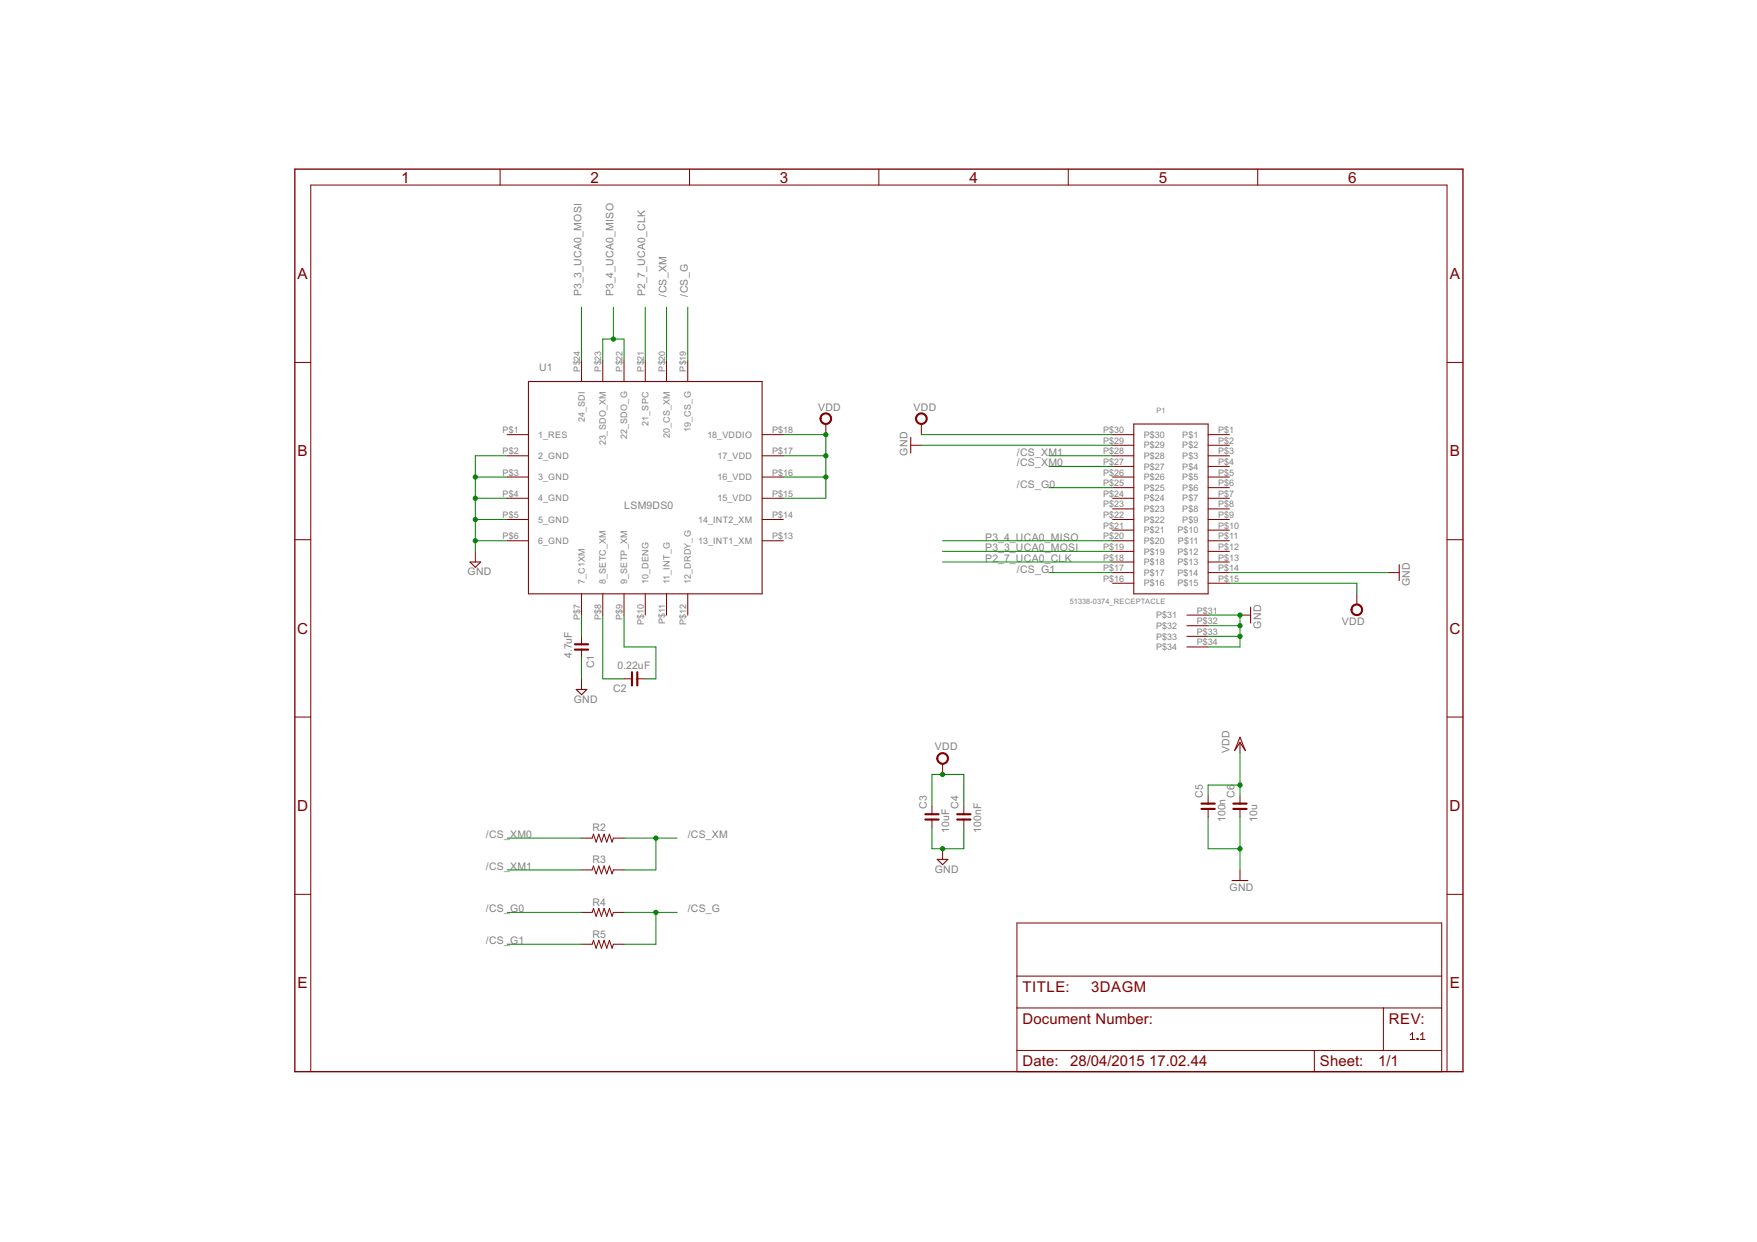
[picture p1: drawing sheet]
<?xml version="1.0" encoding="utf-8"?>
<!DOCTYPE eagle SYSTEM "eagle.dtd">
<eagle version="6.6.0">
<drawing>
<settings>
<setting alwaysvectorfont="no"/>
<setting verticaltext="up"/>
</settings>
<grid distance="0.1" unitdist="inch" unit="inch" style="lines" multiple="1" display="no" altdistance="0.01" altunitdist="inch" altunit="inch"/>
<schematic xreflabel="%F%N/%S.%C%R" xrefpart="/%S.%C%R">
<libraries>
<library name="rc-master-smd">
<symbols>
<symbol name="CNP-">
<wire x1="-2.54" y1="0" x2="-0.635" y2="0" width="0.1524" layer="94"/>
<wire x1="2.54" y1="0" x2="0.635" y2="0" width="0.1524" layer="94"/>
<wire x1="0.635" y1="1.5875" x2="0.635" y2="0" width="0.508" layer="94"/>
<wire x1="0.635" y1="0" x2="0.635" y2="-1.5875" width="0.508" layer="94"/>
<wire x1="-0.635" y1="1.5875" x2="-0.635" y2="0" width="0.508" layer="94"/>
<wire x1="-0.635" y1="0" x2="-0.635" y2="-1.5875" width="0.508" layer="94"/>
<text x="-2.794" y="-1.27" size="0.8636" layer="93">1</text>
<text x="2.286" y="-1.27" size="0.8636" layer="93">2</text>
<text x="1.905" y="1.27" size="1.778" layer="95">&gt;NAME</text>
<text x="-3.81" y="-4.1275" size="1.778" layer="96">&gt;VALUE</text>
<pin name="1" x="-2.54" y="0" visible="off" length="point" direction="pas" swaplevel="1"/>
<pin name="2" x="2.54" y="0" visible="off" length="point" direction="pas" swaplevel="1" rot="R180"/>
</symbol>
<symbol name="R-">
<wire x1="-2.54" y1="0" x2="-2.2225" y2="0.9525" width="0.2032" layer="94"/>
<wire x1="-2.2225" y1="0.9525" x2="-1.5875" y2="-0.9525" width="0.2032" layer="94"/>
<wire x1="-1.5875" y1="-0.9525" x2="-0.9525" y2="0.9525" width="0.2032" layer="94"/>
<wire x1="-0.9525" y1="0.9525" x2="-0.3175" y2="-0.9525" width="0.2032" layer="94"/>
<wire x1="-0.3175" y1="-0.9525" x2="0.3175" y2="0.9525" width="0.2032" layer="94"/>
<wire x1="0.3175" y1="0.9525" x2="0.9525" y2="-0.9525" width="0.2032" layer="94"/>
<wire x1="0.9525" y1="-0.9525" x2="1.5875" y2="0.9525" width="0.2032" layer="94"/>
<wire x1="1.5875" y1="0.9525" x2="2.2225" y2="-0.9525" width="0.2032" layer="94"/>
<wire x1="2.2225" y1="-0.9525" x2="2.54" y2="0" width="0.2032" layer="94"/>
<text x="-2.54" y="1.5875" size="1.778" layer="95">&gt;NAME</text>
<text x="-2.54" y="-3.175" size="1.778" layer="96">&gt;VALUE</text>
<pin name="2" x="5.08" y="0" visible="off" length="short" direction="pas" swaplevel="1" rot="R180"/>
<pin name="1" x="-5.08" y="0" visible="off" length="short" direction="pas" swaplevel="1"/>
</symbol>
</symbols>
<devicesets>
<deviceset name="C_" prefix="C" uservalue="yes">
<gates>
<gate name="G$1" symbol="CNP-" x="2.54" y="0"/>
</gates>
<devices>
<device name="1812" package="C1812">
<connects>
<connect gate="G$1" pin="1" pad="1"/>
<connect gate="G$1" pin="2" pad="2"/>
</connects>
<technologies>
<technology name=""/>
</technologies>
</device>
<device name="1812K" package="C1812K">
<connects>
<connect gate="G$1" pin="1" pad="1"/>
<connect gate="G$1" pin="2" pad="2"/>
</connects>
<technologies>
<technology name=""/>
</technologies>
</device>
<device name="1825" package="C1825">
<connects>
<connect gate="G$1" pin="1" pad="1"/>
<connect gate="G$1" pin="2" pad="2"/>
</connects>
<technologies>
<technology name=""/>
</technologies>
</device>
<device name="1825K" package="C1825K">
<connects>
<connect gate="G$1" pin="1" pad="1"/>
<connect gate="G$1" pin="2" pad="2"/>
</connects>
<technologies>
<technology name=""/>
</technologies>
</device>
<device name="2012" package="C2012">
<connects>
<connect gate="G$1" pin="1" pad="1"/>
<connect gate="G$1" pin="2" pad="2"/>
</connects>
<technologies>
<technology name=""/>
</technologies>
</device>
<device name="2220K" package="C2220K">
<connects>
<connect gate="G$1" pin="1" pad="1"/>
<connect gate="G$1" pin="2" pad="2"/>
</connects>
<technologies>
<technology name=""/>
</technologies>
</device>
<device name="2225K" package="C2225K">
<connects>
<connect gate="G$1" pin="1" pad="1"/>
<connect gate="G$1" pin="2" pad="2"/>
</connects>
<technologies>
<technology name=""/>
</technologies>
</device>
<device name="3216" package="C3216">
<connects>
<connect gate="G$1" pin="1" pad="1"/>
<connect gate="G$1" pin="2" pad="2"/>
</connects>
<technologies>
<technology name=""/>
</technologies>
</device>
<device name="3225" package="C3225">
<connects>
<connect gate="G$1" pin="1" pad="1"/>
<connect gate="G$1" pin="2" pad="2"/>
</connects>
<technologies>
<technology name=""/>
</technologies>
</device>
<device name="4532" package="C4532">
<connects>
<connect gate="G$1" pin="1" pad="1"/>
<connect gate="G$1" pin="2" pad="2"/>
</connects>
<technologies>
<technology name=""/>
</technologies>
</device>
<device name="4564" package="C4564">
<connects>
<connect gate="G$1" pin="1" pad="1"/>
<connect gate="G$1" pin="2" pad="2"/>
</connects>
<technologies>
<technology name=""/>
</technologies>
</device>
<device name="0402" package="C0402">
<connects>
<connect gate="G$1" pin="1" pad="1"/>
<connect gate="G$1" pin="2" pad="2"/>
</connects>
<technologies>
<technology name=""/>
</technologies>
</device>
<device name="0603" package="C0603">
<connects>
<connect gate="G$1" pin="1" pad="1"/>
<connect gate="G$1" pin="2" pad="2"/>
</connects>
<technologies>
<technology name=""/>
</technologies>
</device>
<device name="0805" package="C0805">
<connects>
<connect gate="G$1" pin="1" pad="1"/>
<connect gate="G$1" pin="2" pad="2"/>
</connects>
<technologies>
<technology name=""/>
</technologies>
</device>
<device name="1206" package="C1206">
<connects>
<connect gate="G$1" pin="1" pad="1"/>
<connect gate="G$1" pin="2" pad="2"/>
</connects>
<technologies>
<technology name=""/>
</technologies>
</device>
<device name="1210" package="C1210">
<connects>
<connect gate="G$1" pin="1" pad="1"/>
<connect gate="G$1" pin="2" pad="2"/>
</connects>
<technologies>
<technology name=""/>
</technologies>
</device>
<device name="0201" package="C0201">
<connects>
<connect gate="G$1" pin="1" pad="1"/>
<connect gate="G$1" pin="2" pad="2"/>
</connects>
<technologies>
<technology name=""/>
</technologies>
</device>
<device name="1608" package="C1608">
<connects>
<connect gate="G$1" pin="1" pad="1"/>
<connect gate="G$1" pin="2" pad="2"/>
</connects>
<technologies>
<technology name=""/>
</technologies>
</device>
<device name="1808" package="C1808">
<connects>
<connect gate="G$1" pin="1" pad="1"/>
<connect gate="G$1" pin="2" pad="2"/>
</connects>
<technologies>
<technology name=""/>
</technologies>
</device>
</devices>
</deviceset>
<deviceset name="R_" prefix="R" uservalue="yes">
<gates>
<gate name="G$1" symbol="R-" x="0" y="0"/>
</gates>
<devices>
<device name="0402" package="R0402">
<connects>
<connect gate="G$1" pin="1" pad="1"/>
<connect gate="G$1" pin="2" pad="2"/>
</connects>
<technologies>
<technology name=""/>
</technologies>
</device>
<device name="0603" package="R0603">
<connects>
<connect gate="G$1" pin="1" pad="1"/>
<connect gate="G$1" pin="2" pad="2"/>
</connects>
<technologies>
<technology name=""/>
</technologies>
</device>
<device name="0805" package="R0805">
<connects>
<connect gate="G$1" pin="1" pad="1"/>
<connect gate="G$1" pin="2" pad="2"/>
</connects>
<technologies>
<technology name=""/>
</technologies>
</device>
<device name="1005" package="R1005">
<connects>
<connect gate="G$1" pin="1" pad="1"/>
<connect gate="G$1" pin="2" pad="2"/>
</connects>
<technologies>
<technology name=""/>
</technologies>
</device>
<device name="1206" package="R1206">
<connects>
<connect gate="G$1" pin="1" pad="1"/>
<connect gate="G$1" pin="2" pad="2"/>
</connects>
<technologies>
<technology name=""/>
</technologies>
</device>
<device name="1210" package="R1210">
<connects>
<connect gate="G$1" pin="1" pad="1"/>
<connect gate="G$1" pin="2" pad="2"/>
</connects>
<technologies>
<technology name=""/>
</technologies>
</device>
<device name="2010" package="R2010">
<connects>
<connect gate="G$1" pin="1" pad="1"/>
<connect gate="G$1" pin="2" pad="2"/>
</connects>
<technologies>
<technology name=""/>
</technologies>
</device>
<device name="2012" package="R2012">
<connects>
<connect gate="G$1" pin="1" pad="1"/>
<connect gate="G$1" pin="2" pad="2"/>
</connects>
<technologies>
<technology name=""/>
</technologies>
</device>
<device name="2512" package="R2512">
<connects>
<connect gate="G$1" pin="1" pad="1"/>
<connect gate="G$1" pin="2" pad="2"/>
</connects>
<technologies>
<technology name=""/>
</technologies>
</device>
<device name="3216" package="R3216">
<connects>
<connect gate="G$1" pin="1" pad="1"/>
<connect gate="G$1" pin="2" pad="2"/>
</connects>
<technologies>
<technology name=""/>
</technologies>
</device>
<device name="3225" package="R3225">
<connects>
<connect gate="G$1" pin="1" pad="1"/>
<connect gate="G$1" pin="2" pad="2"/>
</connects>
<technologies>
<technology name=""/>
</technologies>
</device>
<device name="5025" package="R5025">
<connects>
<connect gate="G$1" pin="1" pad="1"/>
<connect gate="G$1" pin="2" pad="2"/>
</connects>
<technologies>
<technology name=""/>
</technologies>
</device>
<device name="6332" package="R6332">
<connects>
<connect gate="G$1" pin="1" pad="1"/>
<connect gate="G$1" pin="2" pad="2"/>
</connects>
<technologies>
<technology name=""/>
</technologies>
</device>
<device name="0201" package="R0201">
<connects>
<connect gate="G$1" pin="1" pad="1"/>
<connect gate="G$1" pin="2" pad="2"/>
</connects>
<technologies>
<technology name=""/>
</technologies>
</device>
</devices>
</deviceset>
</devicesets>
</library>
<library name="lsm9ds0">
<symbols>
<symbol name="LSM9DS0">
<wire x1="-27.94" y1="-25.4" x2="27.94" y2="-25.4" width="0.254" layer="94"/>
<wire x1="27.94" y1="-25.4" x2="27.94" y2="25.4" width="0.254" layer="94"/>
<wire x1="27.94" y1="25.4" x2="-27.94" y2="25.4" width="0.254" layer="94"/>
<wire x1="-27.94" y1="25.4" x2="-27.94" y2="-25.4" width="0.254" layer="94"/>
<text x="-5.08" y="-5.08" size="1.778" layer="95">LSM9DS0</text>
<pin name="1_RES" x="-33.02" y="12.7" length="middle"/>
<pin name="2_GND" x="-33.02" y="7.62" length="middle"/>
<pin name="3_GND" x="-33.02" y="2.54" length="middle"/>
<pin name="4_GND" x="-33.02" y="-2.54" length="middle"/>
<pin name="5_GND" x="-33.02" y="-7.62" length="middle"/>
<pin name="6_GND" x="-33.02" y="-12.7" length="middle"/>
<pin name="7_C1XM" x="-15.24" y="-30.48" length="middle" rot="R90"/>
<pin name="8_SETC_XM" x="-10.16" y="-30.48" length="middle" rot="R90"/>
<pin name="9_SETP_XM" x="-5.08" y="-30.48" length="middle" rot="R90"/>
<pin name="10_DENG" x="0" y="-30.48" length="middle" rot="R90"/>
<pin name="11_INT_G" x="5.08" y="-30.48" length="middle" rot="R90"/>
<pin name="12_DRDY_G" x="10.16" y="-30.48" length="middle" rot="R90"/>
<pin name="13_INT1_XM" x="33.02" y="-12.7" length="middle" rot="R180"/>
<pin name="14_INT2_XM" x="33.02" y="-7.62" length="middle" rot="R180"/>
<pin name="15_VDD" x="33.02" y="-2.54" length="middle" rot="R180"/>
<pin name="16_VDD" x="33.02" y="2.54" length="middle" rot="R180"/>
<pin name="17_VDD" x="33.02" y="7.62" length="middle" rot="R180"/>
<pin name="18_VDDIO" x="33.02" y="12.7" length="middle" rot="R180"/>
<pin name="19_CS_G" x="10.16" y="30.48" length="middle" rot="R270"/>
<pin name="20_CS_XM" x="5.08" y="30.48" length="middle" rot="R270"/>
<pin name="21_SPC" x="0" y="30.48" length="middle" rot="R270"/>
<pin name="22_SDO_G" x="-5.08" y="30.48" length="middle" rot="R270"/>
<pin name="23_SDO_XM" x="-10.16" y="30.48" length="middle" rot="R270"/>
<pin name="24_SDI" x="-15.24" y="30.48" length="middle" rot="R270"/>
</symbol>
</symbols>
<devicesets>
<deviceset name="LSM9DS0">
<gates>
<gate name="G$1" symbol="LSM9DS0" x="2.54" y="-2.54"/>
</gates>
<devices>
<device name="9DOFS0" package="LGA24(4X4X1)">
<connects>
<connect gate="G$1" pin="10_DENG" pad="P$10"/>
<connect gate="G$1" pin="11_INT_G" pad="P$11"/>
<connect gate="G$1" pin="12_DRDY_G" pad="P$12"/>
<connect gate="G$1" pin="13_INT1_XM" pad="P$13"/>
<connect gate="G$1" pin="14_INT2_XM" pad="P$14"/>
<connect gate="G$1" pin="15_VDD" pad="P$15"/>
<connect gate="G$1" pin="16_VDD" pad="P$16"/>
<connect gate="G$1" pin="17_VDD" pad="P$17"/>
<connect gate="G$1" pin="18_VDDIO" pad="P$18"/>
<connect gate="G$1" pin="19_CS_G" pad="P$19"/>
<connect gate="G$1" pin="1_RES" pad="P$1"/>
<connect gate="G$1" pin="20_CS_XM" pad="P$20"/>
<connect gate="G$1" pin="21_SPC" pad="P$21"/>
<connect gate="G$1" pin="22_SDO_G" pad="P$22"/>
<connect gate="G$1" pin="23_SDO_XM" pad="P$23"/>
<connect gate="G$1" pin="24_SDI" pad="P$24"/>
<connect gate="G$1" pin="2_GND" pad="P$2"/>
<connect gate="G$1" pin="3_GND" pad="P$3"/>
<connect gate="G$1" pin="4_GND" pad="P$4"/>
<connect gate="G$1" pin="5_GND" pad="P$5"/>
<connect gate="G$1" pin="6_GND" pad="P$6"/>
<connect gate="G$1" pin="7_C1XM" pad="P$7"/>
<connect gate="G$1" pin="8_SETC_XM" pad="P$8"/>
<connect gate="G$1" pin="9_SETP_XM" pad="P$9"/>
</connects>
<technologies>
<technology name=""/>
</technologies>
</device>
</devices>
</deviceset>
</devicesets>
</library>
<library name="supply2">
<symbols>
<symbol name="GND">
<wire x1="-1.27" y1="0" x2="1.27" y2="0" width="0.254" layer="94"/>
<wire x1="1.27" y1="0" x2="0" y2="-1.27" width="0.254" layer="94"/>
<wire x1="0" y1="-1.27" x2="-1.27" y2="0" width="0.254" layer="94"/>
<text x="-1.905" y="-3.175" size="1.778" layer="96">&gt;VALUE</text>
<pin name="GND" x="0" y="2.54" visible="off" length="short" direction="sup" rot="R270"/>
</symbol>
<symbol name="VDD">
<circle x="0" y="1.27" radius="1.27" width="0.254" layer="94"/>
<text x="-1.905" y="3.175" size="1.778" layer="96">&gt;VALUE</text>
<pin name="VDD" x="0" y="-2.54" visible="off" length="short" direction="sup" rot="R90"/>
</symbol>
</symbols>
<devicesets>
<deviceset name="GND" prefix="SUPPLY">
<gates>
<gate name="GND" symbol="GND" x="0" y="0"/>
</gates>
<devices>
<device name="">
<technologies>
<technology name=""/>
</technologies>
</device>
</devices>
</deviceset>
<deviceset name="VDD" prefix="SUPPLY">
<gates>
<gate name="G$1" symbol="VDD" x="0" y="0"/>
</gates>
<devices>
<device name="">
<technologies>
<technology name=""/>
</technologies>
</device>
</devices>
</deviceset>
</devicesets>
</library>
<library name="supply1">
<symbols>
<symbol name="VDD">
<wire x1="1.27" y1="-1.905" x2="0" y2="0" width="0.254" layer="94"/>
<wire x1="0" y1="0" x2="-1.27" y2="-1.905" width="0.254" layer="94"/>
<wire x1="0" y1="1.27" x2="-1.27" y2="-1.905" width="0.254" layer="94"/>
<wire x1="1.27" y1="-1.905" x2="0" y2="1.27" width="0.254" layer="94"/>
<text x="-2.54" y="-2.54" size="1.778" layer="96" rot="R90">&gt;VALUE</text>
<pin name="VDD" x="0" y="-2.54" visible="off" length="short" direction="sup" rot="R90"/>
</symbol>
<symbol name="GND">
<wire x1="-1.905" y1="0" x2="1.905" y2="0" width="0.254" layer="94"/>
<text x="-2.54" y="-2.54" size="1.778" layer="96">&gt;VALUE</text>
<pin name="GND" x="0" y="2.54" visible="off" length="short" direction="sup" rot="R270"/>
</symbol>
</symbols>
<devicesets>
<deviceset name="VDD" prefix="VDD">
<gates>
<gate name="G$1" symbol="VDD" x="0" y="0"/>
</gates>
<devices>
<device name="">
<technologies>
<technology name=""/>
</technologies>
</device>
</devices>
</deviceset>
<deviceset name="GND" prefix="GND">
<gates>
<gate name="1" symbol="GND" x="0" y="0"/>
</gates>
<devices>
<device name="">
<technologies>
<technology name=""/>
</technologies>
</device>
</devices>
</deviceset>
</devicesets>
</library>
<library name="Molex_SlimStack">
<symbols>
<symbol name="51338-0374_RECEPTACLE">
<wire x1="-5.08" y1="20.32" x2="-5.08" y2="-20.32" width="0.254" layer="94"/>
<wire x1="-5.08" y1="-20.32" x2="12.7" y2="-20.32" width="0.254" layer="94"/>
<wire x1="12.7" y1="-20.32" x2="12.7" y2="20.32" width="0.254" layer="94"/>
<wire x1="12.7" y1="20.32" x2="-5.08" y2="20.32" width="0.254" layer="94"/>
<pin name="P$1" x="-10.16" y="17.78" length="middle"/>
<pin name="P$2" x="-10.16" y="15.24" length="middle"/>
<pin name="P$3" x="-10.16" y="12.7" length="middle"/>
<pin name="P$4" x="-10.16" y="10.16" length="middle"/>
<pin name="P$5" x="-10.16" y="7.62" length="middle"/>
<pin name="P$6" x="-10.16" y="5.08" length="middle"/>
<pin name="P$7" x="-10.16" y="2.54" length="middle"/>
<pin name="P$8" x="-10.16" y="0" length="middle"/>
<pin name="P$9" x="-10.16" y="-2.54" length="middle"/>
<pin name="P$10" x="-10.16" y="-5.08" length="middle"/>
<pin name="P$11" x="-10.16" y="-7.62" length="middle"/>
<pin name="P$12" x="-10.16" y="-10.16" length="middle"/>
<pin name="P$13" x="-10.16" y="-12.7" length="middle"/>
<pin name="P$14" x="-10.16" y="-15.24" length="middle"/>
<pin name="P$15" x="-10.16" y="-17.78" length="middle"/>
<pin name="P$16" x="17.78" y="-17.78" length="middle" rot="R180"/>
<pin name="P$17" x="17.78" y="-15.24" length="middle" rot="R180"/>
<pin name="P$18" x="17.78" y="-12.7" length="middle" rot="R180"/>
<pin name="P$19" x="17.78" y="-10.16" length="middle" rot="R180"/>
<pin name="P$20" x="17.78" y="-7.62" length="middle" rot="R180"/>
<pin name="P$21" x="17.78" y="-5.08" length="middle" rot="R180"/>
<pin name="P$22" x="17.78" y="-2.54" length="middle" rot="R180"/>
<pin name="P$23" x="17.78" y="0" length="middle" rot="R180"/>
<pin name="P$24" x="17.78" y="2.54" length="middle" rot="R180"/>
<pin name="P$25" x="17.78" y="5.08" length="middle" rot="R180"/>
<pin name="P$26" x="17.78" y="7.62" length="middle" rot="R180"/>
<pin name="P$27" x="17.78" y="10.16" length="middle" rot="R180"/>
<pin name="P$28" x="17.78" y="12.7" length="middle" rot="R180"/>
<pin name="P$29" x="17.78" y="15.24" length="middle" rot="R180"/>
<pin name="P$30" x="17.78" y="17.78" length="middle" rot="R180"/>
<pin name="P$31" x="-5.08" y="-25.4" length="middle"/>
<pin name="P$32" x="-5.08" y="-27.94" length="middle"/>
<pin name="P$33" x="-5.08" y="-30.48" length="middle"/>
<pin name="P$34" x="-5.08" y="-33.02" length="middle"/>
<text x="12.7" y="-25.4" size="1.27" layer="96">&gt;VALUE</text>
<text x="12.7" y="-27.94" size="1.27" layer="94">&gt;NAME</text>
</symbol>
</symbols>
<devicesets>
<deviceset name="51338-0374_RECEPTACLE">
<gates>
<gate name="G$1" symbol="51338-0374_RECEPTACLE" x="0" y="0"/>
</gates>
<devices>
<device name="" package="51338-0374_RECEPTACLE">
<connects>
<connect gate="G$1" pin="P$1" pad="P$1"/>
<connect gate="G$1" pin="P$10" pad="P$10"/>
<connect gate="G$1" pin="P$11" pad="P$11"/>
<connect gate="G$1" pin="P$12" pad="P$12"/>
<connect gate="G$1" pin="P$13" pad="P$13"/>
<connect gate="G$1" pin="P$14" pad="P$14"/>
<connect gate="G$1" pin="P$15" pad="P$15"/>
<connect gate="G$1" pin="P$16" pad="P$16"/>
<connect gate="G$1" pin="P$17" pad="P$17"/>
<connect gate="G$1" pin="P$18" pad="P$18"/>
<connect gate="G$1" pin="P$19" pad="P$19"/>
<connect gate="G$1" pin="P$2" pad="P$2"/>
<connect gate="G$1" pin="P$20" pad="P$20"/>
<connect gate="G$1" pin="P$21" pad="P$21"/>
<connect gate="G$1" pin="P$22" pad="P$22"/>
<connect gate="G$1" pin="P$23" pad="P$23"/>
<connect gate="G$1" pin="P$24" pad="P$24"/>
<connect gate="G$1" pin="P$25" pad="P$25"/>
<connect gate="G$1" pin="P$26" pad="P$26"/>
<connect gate="G$1" pin="P$27" pad="P$27"/>
<connect gate="G$1" pin="P$28" pad="P$28"/>
<connect gate="G$1" pin="P$29" pad="P$29"/>
<connect gate="G$1" pin="P$3" pad="P$3"/>
<connect gate="G$1" pin="P$30" pad="P$30"/>
<connect gate="G$1" pin="P$31" pad="P$31"/>
<connect gate="G$1" pin="P$32" pad="P$32"/>
<connect gate="G$1" pin="P$33" pad="P$33"/>
<connect gate="G$1" pin="P$34" pad="P$34"/>
<connect gate="G$1" pin="P$4" pad="P$4"/>
<connect gate="G$1" pin="P$5" pad="P$5"/>
<connect gate="G$1" pin="P$6" pad="P$6"/>
<connect gate="G$1" pin="P$7" pad="P$7"/>
<connect gate="G$1" pin="P$8" pad="P$8"/>
<connect gate="G$1" pin="P$9" pad="P$9"/>
</connects>
<technologies>
<technology name=""/>
</technologies>
</device>
</devices>
</deviceset>
</devicesets>
</library>
<library name="frames">
<symbols>
<symbol name="FRAME_A_L">
<frame x1="0" y1="0" x2="279.4" y2="215.9" columns="6" rows="5" layer="94" border-bottom="no"/>
</symbol>
<symbol name="DOCFIELD">
<wire x1="0" y1="0" x2="71.12" y2="0" width="0.1016" layer="94"/>
<wire x1="101.6" y1="15.24" x2="87.63" y2="15.24" width="0.1016" layer="94"/>
<wire x1="0" y1="0" x2="0" y2="5.08" width="0.1016" layer="94"/>
<wire x1="0" y1="5.08" x2="71.12" y2="5.08" width="0.1016" layer="94"/>
<wire x1="0" y1="5.08" x2="0" y2="15.24" width="0.1016" layer="94"/>
<wire x1="101.6" y1="15.24" x2="101.6" y2="5.08" width="0.1016" layer="94"/>
<wire x1="71.12" y1="5.08" x2="71.12" y2="0" width="0.1016" layer="94"/>
<wire x1="71.12" y1="5.08" x2="87.63" y2="5.08" width="0.1016" layer="94"/>
<wire x1="71.12" y1="0" x2="101.6" y2="0" width="0.1016" layer="94"/>
<wire x1="87.63" y1="15.24" x2="87.63" y2="5.08" width="0.1016" layer="94"/>
<wire x1="87.63" y1="15.24" x2="0" y2="15.24" width="0.1016" layer="94"/>
<wire x1="87.63" y1="5.08" x2="101.6" y2="5.08" width="0.1016" layer="94"/>
<wire x1="101.6" y1="5.08" x2="101.6" y2="0" width="0.1016" layer="94"/>
<wire x1="0" y1="15.24" x2="0" y2="22.86" width="0.1016" layer="94"/>
<wire x1="101.6" y1="35.56" x2="0" y2="35.56" width="0.1016" layer="94"/>
<wire x1="101.6" y1="35.56" x2="101.6" y2="22.86" width="0.1016" layer="94"/>
<wire x1="0" y1="22.86" x2="101.6" y2="22.86" width="0.1016" layer="94"/>
<wire x1="0" y1="22.86" x2="0" y2="35.56" width="0.1016" layer="94"/>
<wire x1="101.6" y1="22.86" x2="101.6" y2="15.24" width="0.1016" layer="94"/>
<text x="1.27" y="1.27" size="2.54" layer="94">Date:</text>
<text x="12.7" y="1.27" size="2.54" layer="94">&gt;LAST_DATE_TIME</text>
<text x="72.39" y="1.27" size="2.54" layer="94">Sheet:</text>
<text x="86.36" y="1.27" size="2.54" layer="94">&gt;SHEET</text>
<text x="88.9" y="11.43" size="2.54" layer="94">REV:</text>
<text x="1.27" y="19.05" size="2.54" layer="94">TITLE:</text>
<text x="1.27" y="11.43" size="2.54" layer="94">Document Number:</text>
<text x="17.78" y="19.05" size="2.54" layer="94">&gt;DRAWING_NAME</text>
</symbol>
</symbols>
<devicesets>
<deviceset name="FRAME_A_L" prefix="FRAME" uservalue="yes">
<gates>
<gate name="G$1" symbol="FRAME_A_L" x="0" y="0" addlevel="always"/>
<gate name="G$2" symbol="DOCFIELD" x="172.72" y="0" addlevel="always"/>
</gates>
<devices>
<device name="">
<technologies>
<technology name=""/>
</technologies>
</device>
</devices>
</deviceset>
</devicesets>
</library>
</libraries>
<attributes>
</attributes>
<variantdefs>
</variantdefs>
<classes>
<class number="0" name="default" width="0" drill="0">
</class>
</classes>
<parts>
<part name="C1" library="rc-master-smd" deviceset="C_" device="0402" value="4.7uF"/>
<part name="C2" library="rc-master-smd" deviceset="C_" device="0402" value="0.22uF"/>
<part name="U$1" library="lsm9ds0" deviceset="LSM9DS0" device="9DOFS0"/>
<part name="C3" library="rc-master-smd" deviceset="C_" device="0402" value="10uF"/>
<part name="C4" library="rc-master-smd" deviceset="C_" device="0402" value="100nF"/>
<part name="SUPPLY2" library="supply2" deviceset="VDD" device=""/>
<part name="SUPPLY3" library="supply2" deviceset="VDD" device=""/>
<part name="SUPPLY4" library="supply2" deviceset="GND" device=""/>
<part name="SUPPLY1" library="supply2" deviceset="GND" device=""/>
<part name="SUPPLY5" library="supply2" deviceset="GND" device=""/>
<part name="GND3" library="supply1" deviceset="GND" device=""/>
<part name="VDD3" library="supply1" deviceset="VDD" device=""/>
<part name="SUPPLY6" library="supply2" deviceset="VDD" device=""/>
<part name="GND2" library="supply1" deviceset="GND" device=""/>
<part name="SUPPLY7" library="supply2" deviceset="VDD" device=""/>
<part name="GND5" library="supply1" deviceset="GND" device=""/>
<part name="P1" library="Molex_SlimStack" deviceset="51338-0374_RECEPTACLE" device=""/>
<part name="C5" library="rc-master-smd" deviceset="C_" device="0402" value="100n"/>
<part name="C6" library="rc-master-smd" deviceset="C_" device="0402" value="10u"/>
<part name="GND1" library="supply1" deviceset="GND" device=""/>
<part name="R2" library="rc-master-smd" deviceset="R_" device="0402"/>
<part name="R3" library="rc-master-smd" deviceset="R_" device="0402"/>
<part name="R4" library="rc-master-smd" deviceset="R_" device="0402"/>
<part name="R5" library="rc-master-smd" deviceset="R_" device="0402"/>
<part name="FRAME1" library="frames" deviceset="FRAME_A_L" device=""/>
</parts>
<sheets>
<sheet>
<plain>
<text x="-10.16" y="68.58" size="1.778" layer="95">U1</text>
<text x="198.12" y="-91.44" size="1.778" layer="94" font="vector">1.1</text>
</plain>
<instances>
<instance part="C1" gate="G$1" x="0" y="2.54" rot="R270"/>
<instance part="C2" gate="G$1" x="12.7" y="-5.08" rot="R180"/>
<instance part="U$1" gate="G$1" x="15.24" y="40.64"/>
<instance part="C3" gate="G$1" x="83.82" y="-38.1" rot="R90"/>
<instance part="C4" gate="G$1" x="91.44" y="-38.1" rot="R90"/>
<instance part="SUPPLY2" gate="G$1" x="58.42" y="55.88"/>
<instance part="SUPPLY3" gate="G$1" x="86.36" y="-25.4"/>
<instance part="SUPPLY4" gate="GND" x="86.36" y="-48.26"/>
<instance part="SUPPLY1" gate="GND" x="-25.4" y="22.86"/>
<instance part="SUPPLY5" gate="GND" x="0" y="-7.62"/>
<instance part="GND3" gate="1" x="157.48" y="-53.34"/>
<instance part="VDD3" gate="G$1" x="157.48" y="-20.32"/>
<instance part="SUPPLY6" gate="G$1" x="81.28" y="55.88"/>
<instance part="GND2" gate="1" x="78.74" y="50.8" rot="MR90"/>
<instance part="SUPPLY7" gate="G$1" x="185.42" y="12.7" rot="R180"/>
<instance part="GND5" gate="1" x="195.58" y="20.32" rot="MR270"/>
<instance part="P1" gate="G$1" x="144.78" y="35.56" smashed="yes" rot="MR0">
<attribute name="VALUE" x="139.7" y="12.7" size="1.27" layer="96" rot="MR0"/>
<attribute name="NAME" x="139.7" y="58.42" size="1.27" layer="95" rot="MR0"/>
</instance>
<instance part="C5" gate="G$1" x="149.86" y="-35.56" rot="R90"/>
<instance part="C6" gate="G$1" x="157.48" y="-35.56" rot="R90"/>
<instance part="GND1" gate="1" x="160.02" y="10.16" rot="MR270"/>
<instance part="R2" gate="G$1" x="5.08" y="-43.18"/>
<instance part="R3" gate="G$1" x="5.08" y="-50.8"/>
<instance part="R4" gate="G$1" x="5.08" y="-60.96"/>
<instance part="R5" gate="G$1" x="5.08" y="-68.58"/>
<instance part="FRAME1" gate="G$1" x="-68.58" y="-99.06"/>
<instance part="FRAME1" gate="G$2" x="104.14" y="-99.06"/>
</instances>
<busses>
</busses>
<nets>
<net name="VDD" class="0">
<segment>
<wire x1="48.26" y1="38.1" x2="58.42" y2="38.1" width="0.1524" layer="91"/>
<wire x1="58.42" y1="38.1" x2="58.42" y2="43.18" width="0.1524" layer="91"/>
<wire x1="58.42" y1="43.18" x2="48.26" y2="43.18" width="0.1524" layer="91"/>
<wire x1="48.26" y1="48.26" x2="58.42" y2="48.26" width="0.1524" layer="91"/>
<wire x1="58.42" y1="48.26" x2="58.42" y2="43.18" width="0.1524" layer="91"/>
<wire x1="58.42" y1="48.26" x2="58.42" y2="53.34" width="0.1524" layer="91"/>
<wire x1="58.42" y1="53.34" x2="48.26" y2="53.34" width="0.1524" layer="91"/>
<junction x="58.42" y="43.18"/>
<junction x="58.42" y="48.26"/>
<junction x="58.42" y="53.34"/>
<pinref part="U$1" gate="G$1" pin="15_VDD"/>
<pinref part="U$1" gate="G$1" pin="16_VDD"/>
<pinref part="U$1" gate="G$1" pin="17_VDD"/>
<pinref part="U$1" gate="G$1" pin="18_VDDIO"/>
<pinref part="SUPPLY2" gate="G$1" pin="VDD"/>
</segment>
<segment>
<wire x1="83.82" y1="-35.56" x2="83.82" y2="-27.94" width="0.1524" layer="91"/>
<wire x1="83.82" y1="-27.94" x2="86.36" y2="-27.94" width="0.1524" layer="91"/>
<wire x1="86.36" y1="-27.94" x2="91.44" y2="-27.94" width="0.1524" layer="91"/>
<wire x1="91.44" y1="-27.94" x2="91.44" y2="-35.56" width="0.1524" layer="91"/>
<junction x="86.36" y="-27.94"/>
<pinref part="C3" gate="G$1" pin="2"/>
<pinref part="C4" gate="G$1" pin="2"/>
<pinref part="SUPPLY3" gate="G$1" pin="VDD"/>
</segment>
<segment>
<pinref part="VDD3" gate="G$1" pin="VDD"/>
<pinref part="C5" gate="G$1" pin="2"/>
<wire x1="149.86" y1="-33.02" x2="149.86" y2="-30.48" width="0.1524" layer="91"/>
<wire x1="149.86" y1="-30.48" x2="157.48" y2="-30.48" width="0.1524" layer="91"/>
<junction x="157.48" y="-30.48"/>
<pinref part="C6" gate="G$1" pin="2"/>
<wire x1="157.48" y1="-33.02" x2="157.48" y2="-30.48" width="0.1524" layer="91"/>
<wire x1="157.48" y1="-30.48" x2="157.48" y2="-22.86" width="0.1524" layer="91"/>
</segment>
<segment>
<pinref part="SUPPLY6" gate="G$1" pin="VDD"/>
<pinref part="P1" gate="G$1" pin="P$30"/>
<wire x1="127" y1="53.34" x2="81.28" y2="53.34" width="0.1524" layer="91"/>
</segment>
<segment>
<wire x1="185.42" y1="15.24" x2="185.42" y2="17.78" width="0.1524" layer="91"/>
<pinref part="SUPPLY7" gate="G$1" pin="VDD"/>
<pinref part="P1" gate="G$1" pin="P$15"/>
<wire x1="154.94" y1="17.78" x2="185.42" y2="17.78" width="0.1524" layer="91"/>
</segment>
</net>
<net name="GND" class="0">
<segment>
<wire x1="83.82" y1="-40.64" x2="83.82" y2="-45.72" width="0.1524" layer="91"/>
<wire x1="83.82" y1="-45.72" x2="86.36" y2="-45.72" width="0.1524" layer="91"/>
<wire x1="86.36" y1="-45.72" x2="91.44" y2="-45.72" width="0.1524" layer="91"/>
<wire x1="91.44" y1="-45.72" x2="91.44" y2="-40.64" width="0.1524" layer="91"/>
<junction x="86.36" y="-45.72"/>
<pinref part="C3" gate="G$1" pin="1"/>
<pinref part="C4" gate="G$1" pin="1"/>
<pinref part="SUPPLY4" gate="GND" pin="GND"/>
</segment>
<segment>
<wire x1="-17.78" y1="27.94" x2="-25.4" y2="27.94" width="0.1524" layer="91"/>
<wire x1="-25.4" y1="27.94" x2="-25.4" y2="25.4" width="0.1524" layer="91"/>
<wire x1="-25.4" y1="27.94" x2="-25.4" y2="33.02" width="0.1524" layer="91"/>
<wire x1="-25.4" y1="33.02" x2="-17.78" y2="33.02" width="0.1524" layer="91"/>
<wire x1="-25.4" y1="33.02" x2="-25.4" y2="38.1" width="0.1524" layer="91"/>
<wire x1="-25.4" y1="38.1" x2="-17.78" y2="38.1" width="0.1524" layer="91"/>
<wire x1="-17.78" y1="48.26" x2="-25.4" y2="48.26" width="0.1524" layer="91"/>
<wire x1="-25.4" y1="48.26" x2="-25.4" y2="43.18" width="0.1524" layer="91"/>
<wire x1="-25.4" y1="43.18" x2="-25.4" y2="38.1" width="0.1524" layer="91"/>
<wire x1="-17.78" y1="43.18" x2="-25.4" y2="43.18" width="0.1524" layer="91"/>
<junction x="-25.4" y="27.94"/>
<junction x="-25.4" y="33.02"/>
<junction x="-25.4" y="38.1"/>
<junction x="-25.4" y="43.18"/>
<pinref part="U$1" gate="G$1" pin="6_GND"/>
<pinref part="SUPPLY1" gate="GND" pin="GND"/>
<pinref part="U$1" gate="G$1" pin="5_GND"/>
<pinref part="U$1" gate="G$1" pin="4_GND"/>
<pinref part="U$1" gate="G$1" pin="2_GND"/>
<pinref part="U$1" gate="G$1" pin="3_GND"/>
</segment>
<segment>
<wire x1="0" y1="-5.08" x2="0" y2="0" width="0.1524" layer="91"/>
<pinref part="C1" gate="G$1" pin="2"/>
<pinref part="SUPPLY5" gate="GND" pin="GND"/>
</segment>
<segment>
<pinref part="GND3" gate="1" pin="GND"/>
<wire x1="157.48" y1="-50.8" x2="157.48" y2="-45.72" width="0.1524" layer="91"/>
<wire x1="149.86" y1="-38.1" x2="149.86" y2="-45.72" width="0.1524" layer="91"/>
<wire x1="149.86" y1="-45.72" x2="157.48" y2="-45.72" width="0.1524" layer="91"/>
<wire x1="157.48" y1="-38.1" x2="157.48" y2="-45.72" width="0.1524" layer="91"/>
<junction x="157.48" y="-45.72"/>
<pinref part="C5" gate="G$1" pin="1"/>
<pinref part="C6" gate="G$1" pin="1"/>
</segment>
<segment>
<pinref part="GND2" gate="1" pin="GND"/>
<pinref part="P1" gate="G$1" pin="P$29"/>
<wire x1="81.28" y1="50.8" x2="127" y2="50.8" width="0.1524" layer="91"/>
</segment>
<segment>
<pinref part="GND5" gate="1" pin="GND"/>
<pinref part="P1" gate="G$1" pin="P$14"/>
<wire x1="193.04" y1="20.32" x2="154.94" y2="20.32" width="0.1524" layer="91"/>
</segment>
<segment>
<pinref part="P1" gate="G$1" pin="P$31"/>
<pinref part="GND1" gate="1" pin="GND"/>
<wire x1="149.86" y1="10.16" x2="157.48" y2="10.16" width="0.1524" layer="91"/>
<pinref part="P1" gate="G$1" pin="P$32"/>
<wire x1="149.86" y1="7.62" x2="157.48" y2="7.62" width="0.1524" layer="91"/>
<wire x1="157.48" y1="7.62" x2="157.48" y2="10.16" width="0.1524" layer="91"/>
<junction x="157.48" y="10.16"/>
<pinref part="P1" gate="G$1" pin="P$33"/>
<wire x1="149.86" y1="5.08" x2="157.48" y2="5.08" width="0.1524" layer="91"/>
<wire x1="157.48" y1="5.08" x2="157.48" y2="7.62" width="0.1524" layer="91"/>
<junction x="157.48" y="7.62"/>
<pinref part="P1" gate="G$1" pin="P$34"/>
<wire x1="149.86" y1="2.54" x2="157.48" y2="2.54" width="0.1524" layer="91"/>
<wire x1="157.48" y1="2.54" x2="157.48" y2="5.08" width="0.1524" layer="91"/>
<junction x="157.48" y="5.08"/>
</segment>
</net>
<net name="N$1" class="0">
<segment>
<wire x1="0" y1="5.08" x2="0" y2="10.16" width="0.1524" layer="91"/>
<pinref part="U$1" gate="G$1" pin="7_C1XM"/>
<pinref part="C1" gate="G$1" pin="1"/>
</segment>
</net>
<net name="N$2" class="0">
<segment>
<wire x1="5.08" y1="10.16" x2="5.08" y2="-5.08" width="0.1524" layer="91"/>
<wire x1="5.08" y1="-5.08" x2="10.16" y2="-5.08" width="0.1524" layer="91"/>
<pinref part="U$1" gate="G$1" pin="8_SETC_XM"/>
<pinref part="C2" gate="G$1" pin="2"/>
</segment>
</net>
<net name="N$3" class="0">
<segment>
<wire x1="15.24" y1="-5.08" x2="17.78" y2="-5.08" width="0.1524" layer="91"/>
<wire x1="17.78" y1="-5.08" x2="17.78" y2="2.54" width="0.1524" layer="91"/>
<wire x1="17.78" y1="2.54" x2="10.16" y2="2.54" width="0.1524" layer="91"/>
<wire x1="10.16" y1="2.54" x2="10.16" y2="10.16" width="0.1524" layer="91"/>
<pinref part="C2" gate="G$1" pin="1"/>
<pinref part="U$1" gate="G$1" pin="9_SETP_XM"/>
</segment>
</net>
<net name="/CS_XM0" class="0">
<segment>
<wire x1="-17.78" y1="-43.18" x2="0" y2="-43.18" width="0.1524" layer="91"/>
<pinref part="R2" gate="G$1" pin="1"/>
<label x="-22.86" y="-43.18" size="1.778" layer="95"/>
</segment>
<segment>
<pinref part="P1" gate="G$1" pin="P$27"/>
<wire x1="111.76" y1="45.72" x2="127" y2="45.72" width="0.1524" layer="91"/>
<label x="104.14" y="45.72" size="1.778" layer="95"/>
</segment>
</net>
<net name="P3_4_UCA0_MISO" class="0">
<segment>
<wire x1="127" y1="27.94" x2="86.36" y2="27.94" width="0.1524" layer="91"/>
<label x="96.52" y="27.94" size="1.778" layer="95"/>
<pinref part="P1" gate="G$1" pin="P$20"/>
<wire x1="7.62" y1="83.82" x2="7.62" y2="76.2" width="0.1524" layer="91"/>
<label x="7.62" y="86.36" size="1.778" layer="95" rot="R90"/>
<pinref part="U$1" gate="G$1" pin="23_SDO_XM"/>
<wire x1="5.08" y1="71.12" x2="5.08" y2="76.2" width="0.1524" layer="91"/>
<wire x1="5.08" y1="76.2" x2="7.62" y2="76.2" width="0.1524" layer="91"/>
<pinref part="U$1" gate="G$1" pin="22_SDO_G"/>
<wire x1="7.62" y1="76.2" x2="10.16" y2="76.2" width="0.1524" layer="91"/>
<wire x1="10.16" y1="76.2" x2="10.16" y2="71.12" width="0.1524" layer="91"/>
<junction x="7.62" y="76.2"/>
</segment>
</net>
<net name="P2_7_UCA0_CLK" class="0">
<segment>
<wire x1="86.36" y1="22.86" x2="127" y2="22.86" width="0.1524" layer="91"/>
<label x="96.52" y="22.86" size="1.778" layer="95"/>
<pinref part="P1" gate="G$1" pin="P$18"/>
<wire x1="15.24" y1="71.12" x2="15.24" y2="83.82" width="0.1524" layer="91"/>
<pinref part="U$1" gate="G$1" pin="21_SPC"/>
<label x="15.24" y="86.36" size="1.778" layer="95" rot="R90"/>
</segment>
</net>
<net name="P3_3_UCA0_MOSI" class="0">
<segment>
<wire x1="86.36" y1="25.4" x2="127" y2="25.4" width="0.1524" layer="91"/>
<label x="96.52" y="25.4" size="1.778" layer="95"/>
<pinref part="P1" gate="G$1" pin="P$19"/>
<wire x1="0" y1="71.12" x2="0" y2="83.82" width="0.1524" layer="91"/>
<pinref part="U$1" gate="G$1" pin="24_SDI"/>
<label x="0" y="86.36" size="1.778" layer="95" rot="R90"/>
</segment>
</net>
<net name="/CS_XM1" class="0">
<segment>
<wire x1="0" y1="-50.8" x2="-17.78" y2="-50.8" width="0.1524" layer="91"/>
<pinref part="R3" gate="G$1" pin="1"/>
<label x="-22.86" y="-50.8" size="1.778" layer="95"/>
</segment>
<segment>
<pinref part="P1" gate="G$1" pin="P$28"/>
<wire x1="127" y1="48.26" x2="111.76" y2="48.26" width="0.1524" layer="91"/>
<label x="104.14" y="48.26" size="1.778" layer="95"/>
</segment>
</net>
<net name="/CS_XM" class="0">
<segment>
<pinref part="R3" gate="G$1" pin="2"/>
<wire x1="10.16" y1="-50.8" x2="17.78" y2="-50.8" width="0.1524" layer="91"/>
<wire x1="17.78" y1="-43.18" x2="17.78" y2="-50.8" width="0.1524" layer="91"/>
<pinref part="R2" gate="G$1" pin="2"/>
<wire x1="17.78" y1="-43.18" x2="10.16" y2="-43.18" width="0.1524" layer="91"/>
<wire x1="17.78" y1="-43.18" x2="22.86" y2="-43.18" width="0.1524" layer="91"/>
<junction x="17.78" y="-43.18"/>
<label x="25.4" y="-43.18" size="1.778" layer="95"/>
<wire x1="20.32" y1="71.12" x2="20.32" y2="83.82" width="0.1524" layer="91"/>
<pinref part="U$1" gate="G$1" pin="20_CS_XM"/>
<label x="20.32" y="86.36" size="1.778" layer="95" rot="R90"/>
</segment>
</net>
<net name="/CS_G0" class="0">
<segment>
<pinref part="R4" gate="G$1" pin="1"/>
<wire x1="0" y1="-60.96" x2="-17.78" y2="-60.96" width="0.1524" layer="91"/>
<label x="-22.86" y="-60.96" size="1.778" layer="95"/>
</segment>
<segment>
<pinref part="P1" gate="G$1" pin="P$25"/>
<wire x1="127" y1="40.64" x2="111.76" y2="40.64" width="0.1524" layer="91"/>
<label x="104.14" y="40.64" size="1.778" layer="95"/>
</segment>
</net>
<net name="/CS_G1" class="0">
<segment>
<pinref part="R5" gate="G$1" pin="1"/>
<wire x1="0" y1="-68.58" x2="-17.78" y2="-68.58" width="0.1524" layer="91"/>
<label x="-22.86" y="-68.58" size="1.778" layer="95"/>
</segment>
<segment>
<pinref part="P1" gate="G$1" pin="P$17"/>
<wire x1="127" y1="20.32" x2="111.76" y2="20.32" width="0.1524" layer="91"/>
<label x="104.14" y="20.32" size="1.778" layer="95"/>
</segment>
</net>
<net name="/CS_G" class="0">
<segment>
<pinref part="R5" gate="G$1" pin="2"/>
<wire x1="10.16" y1="-68.58" x2="17.78" y2="-68.58" width="0.1524" layer="91"/>
<wire x1="17.78" y1="-68.58" x2="17.78" y2="-60.96" width="0.1524" layer="91"/>
<pinref part="R4" gate="G$1" pin="2"/>
<wire x1="17.78" y1="-60.96" x2="10.16" y2="-60.96" width="0.1524" layer="91"/>
<wire x1="17.78" y1="-60.96" x2="22.86" y2="-60.96" width="0.1524" layer="91"/>
<junction x="17.78" y="-60.96"/>
<label x="25.4" y="-60.96" size="1.778" layer="95"/>
</segment>
<segment>
<pinref part="U$1" gate="G$1" pin="19_CS_G"/>
<wire x1="25.4" y1="71.12" x2="25.4" y2="83.82" width="0.1524" layer="91"/>
<label x="25.4" y="86.36" size="1.778" layer="95" rot="R90"/>
</segment>
</net>
</nets>
</sheet>
</sheets>
</schematic>
</drawing>
</eagle>
